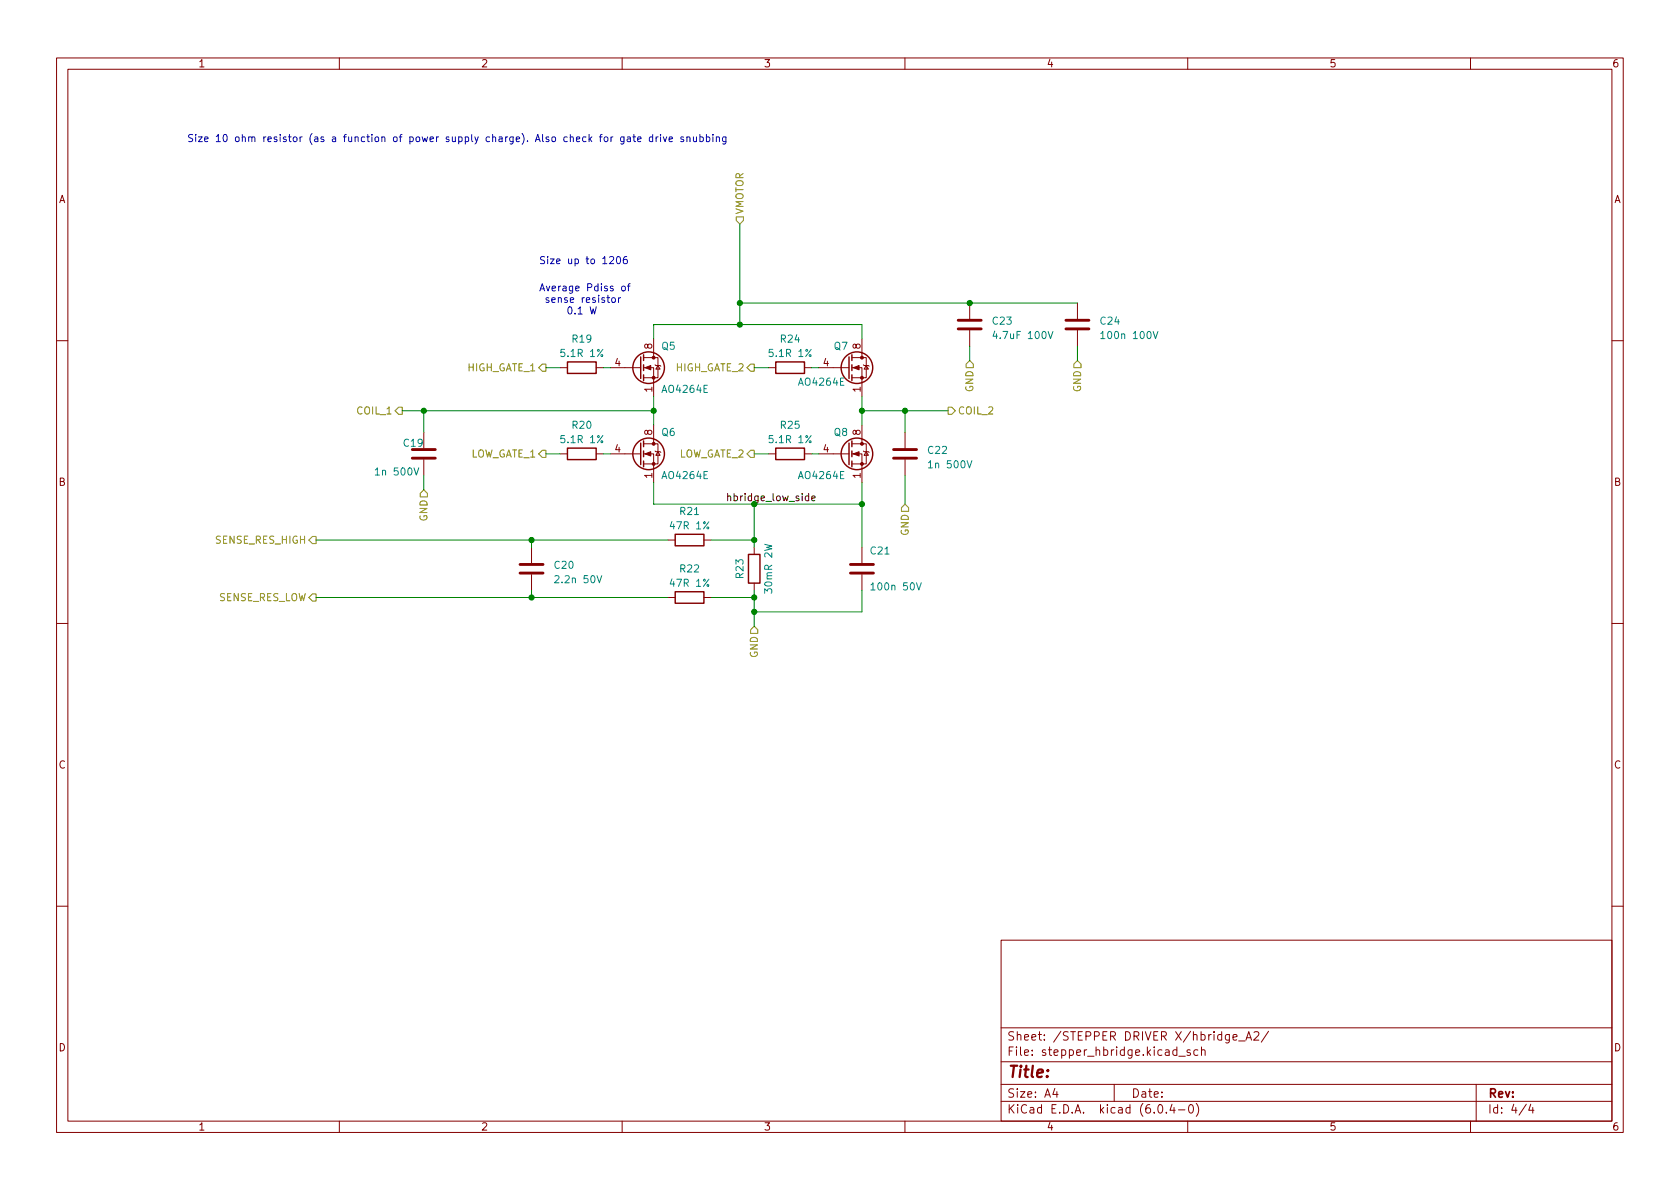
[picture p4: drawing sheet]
<svg xmlns="http://www.w3.org/2000/svg" width="297mm" height="210mm" viewBox="0 0 297 210" stroke-linecap="round" stroke-linejoin="round" font-family="sans-serif">
<g fill="none" stroke="#840000" stroke-width=".18">
<path d="M10 10.2h277v190.1h-277zM12 12.2h273v186.1h-273zM60 10.2v2M110 10.2v2M160 10.2v2M210 10.2v2M260 10.2v2M115.6 59.9v3.3M152.4 59.9v3.3M171.4 53.6v2.8M171.4 58.4v2.8M190.5 53.6v2.8"/>
<path d="M190.5 58.4v2.8M10 60.2h2M74.9 76.4v2.8M99.1 65h1.2M105.4 65h1.3M107.9 65h5.4M113.8 65h1.8v5.1M113.8 63.2h2.5v3.6h-2.5M113.8 78.5h2.5v3.5h-2.5M115.6 75.2v3.3M115.8 64.5l.2 .1h.7l.1 .2M115.8 79.8l.2 .1h.7l.1 .1"/>
<path d="M116.3 64.6l.4 .7h-.7zM116.3 79.9l.4 .6h-.7zM135.9 65h1.3M142.2 65h1.3M144.8 65h5.3M150.6 65h1.8v5.1M150.6 63.2h2.6v3.6h-2.6M150.6 78.5h2.6v3.5h-2.6M152.4 75.2v3.3M152.7 64.5l.1 .1h.7l.2 .2M152.7 79.8l.1 .1h.7l.2 .1M153.2 64.6l.3 .7h-.7z"/>
<path d="M153.2 79.9l.3 .6h-.7zM160 76.4v2.8M285 60.2h2M74.9 81.3v2.8M94 96.8v2.8M99.1 80.3h1.2M105.4 80.3h1.3M107.9 80.3h5.4M113.8 80.3h1.8v5M118.1 95.5h1.3M124.5 95.5h1.2M133.3 96.8v1.2"/>
<path d="M135.9 80.3h1.3M142.2 80.3h1.3M144.8 80.3h5.3M150.6 80.3h1.8v5M152.4 96.8v2.8M160 81.3v2.8M10 110.2h2M94 101.6v2.8M118.1 105.7h1.3M124.5 105.7h1.2M133.3 103.1v1.3M152.4 101.6v2.8"/>
<path d="M285 110.2h2M10 160.2h2M177 166.3h108v32h-108zM285 160.2h2M60 198.3v2M110 198.3v2M160 198.3v2M177 194.8h108M177 191.8h108M177 187.8h108M177 181.8h108M186.5 192.5l-.4 1h1"/>
<path d="M186.9 193v1M197 191.8v3M204.9 195.4l.2-.1a.81 .81 0 0 1 .6 .7 .81 .81 0 0 1-.3 .8h-.2a.81 .81 0 0 1-.6-.6 .81 .81 0 0 1 .3-.8zM206.2 196.7v.1M207.2 195.3l-.3 1h.9M207.6 195.8v1M208.4 196.3h1.1M208.4 186.8h1.2M210 198.3v2M210.4 195.4l.1-.1a.81 .81 0 0 1 .6 .7 .81 .81 0 0 1-.3 .8h-.2a.81 .81 0 0 1-.5-.6 .81 .81 0 0 1 .3-.8zM210.4 185.7l-.3-.1-.2 .2v.3l.5 .1v.4h-.5M211.5 195.1a1.72 1.72 0 0 1 0 2.3"/>
<path d="M211.8 185.7l-.4-.1-.3 .3v.4l.1 .3h.6M212.4 185.8l.2-.2 .4 .1 .1 .9M212.4 185.1v1.5M218 183.4l.7-.1-.1-.3-.4-.1-.2 .2 .1 .8h.5M219 184.1h1.1M220.3 183.9l.5-1.5 .5 1.5M220.4 183.5h.7M221.7 182.6l.6-.2 .2 .2 .1 .3-1 1h1M224.3 182.4l-1.3 1.9M260 198.3v2M261 191.8v6.5M269.9 195.3l-1.3 1.9"/>
<path d="M270.6 195.3l-.3 1h.9M271 195.8v1"/>
</g>
<g fill="none" stroke="#840000" stroke-width=".25">
<path d="M100.3 79.2h5.1v2.1h-5.1zM100.3 64h5.1v2h-5.1zM113.3 63.1v3.8M113.3 78.4v3.8M113.8 62.7v1M113.8 64.5v1M113.8 66.3v1M113.8 78v1M113.8 79.8v1M137.2 64h5v2h-5zM137.2 79.2h5v2.1h-5zM150.1 63.1v3.8"/>
<path d="M150.1 78.4v3.8M150.6 62.7v1M150.6 64.5v1M150.6 66.3v1M150.6 78v1M150.6 79.8v1M113.8 81.5v1M119.4 94.5h5.1v2h-5.1zM132.3 98h2.1v5.1h-2.1zM150.6 81.5v1M119.4 104.6h5.1v2.1h-5.1z"/>
<circle cx="114.7" cy="65" r="2.79"/>
<circle cx="151.5" cy="65" r="2.79"/>
<circle cx="114.7" cy="80.3" r="2.79"/>
<circle cx="151.5" cy="80.3" r="2.79"/>
</g>
<g fill="#840000" stroke="#840000" stroke-width=".18">
<path d="M150.9 65l1-.4v.8z"/>
<path d="M150.9 80.3l1-.4v.7z"/>
<path d="M114 65l1.1-.4v.8z"/>
<path d="M114 80.3l1.1-.4v.7z"/>
<circle cx="152.4" cy="66.8" r=".25"/>
<circle cx="152.4" cy="63.2" r=".25"/>
<circle cx="152.4" cy="82" r=".25"/>
<circle cx="152.4" cy="78.5" r=".25"/>
<circle cx="115.6" cy="66.8" r=".25"/>
<circle cx="115.6" cy="63.2" r=".25"/>
<circle cx="115.6" cy="82" r=".25"/>
<circle cx="115.6" cy="78.5" r=".25"/>
</g>
<path d="M169.4 58.2h4.1M169.4 56.6h4.1M188.5 58.2h4M188.5 56.6h4M72.9 79.5h4.1M158 79.5h4.1M72.9 81h4.1M91.9 99.8h4.1M150.4 99.8h4M158 81h4.1M91.9 101.3h4.1M150.4 101.3h4" fill="none" stroke="#840000" stroke-width=".51"/>
<path d="M175.9 58.5l-.3 1h.8M185.3 58.6l.4 1.3 .5-1.3M194.6 59l.4-.4v1.3M194.6 59.9h.8M203.9 58.6l.4 1.3 .4-1.3M73.2 82.7l.4 1.3 .4-1.3M171 81.5l.4 1.2 .4-1.2M105.5 101.8l.5 1.3 .4-1.3M154 103.4l.4-.3v1.2M154 104.3h.7M162 103.1l.5 1.2 .4-1.2" fill="none" stroke="#008484" stroke-width=".18"/>
<g fill="none" stroke="#848400" stroke-width=".18">
<path d="M130.2 38.3h1.2v.7l-.6 .6-.6-.6zM70.5 72h.6v1.3h-.6l-.7-.7zM95.9 79.6h.6v1.3h-.6l-.7-.6zM95.9 64.4h.6v1.3h-.6l-.7-.7zM132.7 79.6h.6v1.3h-.6l-.6-.6zM132.7 64.4h.6v1.3h-.6l-.6-.7zM167.6 72h.7l.6 .6-.6 .7h-.7zM171.4 63.7l.7 .7v.6h-1.3v-.6zM190.5 63.7l.6 .7v.6h-1.2v-.6zM54.6 95.5l.6-.6h.7v1.2h-.7zM74.3 87.2l.6-.6 .7 .6v.7h-1.3zM160 89.1l.7 .7v.6h-1.3v-.6z"/>
<path d="M55.2 105h.7v1.3h-.7l-.6-.6zM133.3 110.7l.7 .7v.6h-1.3v-.6z"/>
</g>
<path d="M143 87.8l-.4-.1-.2 .2 .1 .6h.5M143 87.3v1.2M143.5 88.1l.6-.1v-.2l-.4-.1-.2 .2 .1 .6h.5" fill="none" stroke="#000" stroke-width=".18"/>
<g fill="none" stroke="#0000c2" stroke-width=".18">
<path d="M108.4 24.2l-.4 .2M110.3 24.2v1l-.2 .3-.3-.1M110.3 24.3l-.3-.1-.3 .2 .1 .6h.5M110.9 24.3h.5l.1 .7M111.5 24.5l-.4 .1-.2 .1 .2 .3h.4M111.9 24.2h.5M112.1 23.8v1.1l.3 .1M112.7 24.6l.6-.1v-.2l-.4-.1-.2 .2 .1 .6h.5M115.4 24.3l-.4-.1-.2 .2 .1 .6h.5M115.4 23.8v1.2M116 24.2v.8M116.4 24.2l-.4 .2"/>
<path d="M116.8 23.8v.1M116.8 24.2v.8M117.3 24.2l.3 .8 .3-.8M118.3 24.6l.6-.1v-.2l-.4-.1-.2 .2 .1 .6h.5M120.8 24.3l-.3-.1-.1 .2v.2l.4 .1v.3h-.4M121.5 24.3l.1-.1 .3 .1 .1 .7M121.5 24.2v.8M122.6 24.2l.1 .8h.3l.1-.1M123.1 24.2v.8M123.8 24.3l.3-.1 .3 .2-.2 .6h-.4M123.8 23.8v1.2M124.9 24.3l.4-.1 .2 .2-.1 .6h-.5"/>
<path d="M124.9 23.8v1.2M126 23.8v.1M126 24.2v.8M126.7 24.3l.1-.1 .3 .1 .1 .7M126.7 24.2v.8M128.3 24.2v1l-.2 .3-.3-.1M128.3 24.3l-.3-.1-.3 .2 .2 .6h.4M102.2 55.5h.7M104.3 54.3l.3 1.2 .3-.9 .2 .9 .3-1.2M107.3 52.6h.5M107.5 52.2v1.1l.3 .2M107.8 45.5l.5-.1 .2 .3-.8 .9h.8"/>
<path d="M108.3 52.7l.3-.1 .2 .3v.3l-.2 .3-.3-.1-.2-.2zM109.1 45.5l.2-.1a.68 .68 0 0 1 .4 .6 .68 .68 0 0 1-.4 .6l-.2-.1-.1-.3zM109.4 52.6v.9M109.7 52.6l-.3 .3M110 50.7l.3-.1 .3 .2v.4l-.3 .2h-.3l-.1-.2zM110.8 45.4h-.4a.85 .85 0 0 0 0 1.2l.5-.1v-.4l-.2-.2h-.3l-.2 .2M110.9 50.6h.5M111.4 50.2l-.3 .2v1"/>
</g>
<g fill="none" stroke="#008400" stroke-width=".18">
<path d="M130.8 39.6v17.8M115.6 59.9v-2.5h36.8v2.5M130.8 53.6h59.7M71.1 72.6h44.5M74.9 72.6v3.8M96.5 65h2.6M106.7 65h1.2M115.6 70.1v5.1M133.3 65h2.6M143.5 65h1.3M152.4 70.1v5.1M152.4 72.6h15.2"/>
<path d="M160 72.6v3.8M171.4 61.2v2.5M190.5 61.2v2.5M55.9 95.5h62.2M74.9 84.1v2.5M94 95.5v1.3M96.5 80.3h2.6M106.7 80.3h1.2M115.6 85.3v3.8h36.8M125.7 95.5h7.6M133.3 80.3h2.6M133.3 89.1v7.7"/>
<path d="M143.5 80.3h1.3M152.4 85.3v11.5M160 84.1v5M55.9 105.7h62.2M94 104.4v1.3M125.7 105.7h7.6M133.3 104.4v6.3M152.4 104.4v3.8h-19.1"/>
</g>
<g fill="#008400" stroke="#008400" stroke-width=".18">
<circle cx="94" cy="95.5" r=".46"/>
<circle cx="94" cy="105.7" r=".46"/>
<circle cx="133.3" cy="95.5" r=".46"/>
<circle cx="74.9" cy="72.6" r=".46"/>
<circle cx="115.6" cy="72.6" r=".46"/>
<circle cx="130.8" cy="57.4" r=".46"/>
<circle cx="130.8" cy="53.6" r=".46"/>
<circle cx="152.4" cy="72.6" r=".46"/>
<circle cx="133.3" cy="105.7" r=".46"/>
<circle cx="133.3" cy="108.2" r=".46"/>
<circle cx="152.4" cy="89.1" r=".46"/>
<circle cx="171.4" cy="53.6" r=".46"/>
<circle cx="160" cy="72.6" r=".46"/>
</g>
<text font-size="2.8" fill="#840000" x="178" y="190.6">Title:</text>
<g font-size="2.1" fill="#840000">
<text x="178" y="184">Sheet: /STEPPER DRIVER X/hbridge_A2/</text>
<text x="178" y="186.7">File: stepper_hbridge.kicad_sch</text>
<text x="178" y="196.9">KiCad E.D.A. kicad (6.0.4-0)</text>
<text x="178" y="194.1">Size: A4</text>
<text x="200" y="194.1">Date:</text>
<text x="263" y="194.1">Rev:</text>
<text x="263" y="196.9">Id: 4/4</text>
</g>
<g font-size="1.8" fill="#840000">
<text x="35" y="11.9">1</text>
<text x="85" y="11.9">2</text>
<text x="135" y="11.9">3</text>
<text x="185" y="11.9">4</text>
<text x="235" y="11.9">5</text>
<text x="285" y="11.9">6</text>
<text x="10.3" y="35.9">A</text>
<text x="285.3" y="35.9">A</text>
<text x="108.7" y="64.8">4</text>
<text x="115.3" y="61.7" transform="rotate(-90 115.3 61.7)">8</text>
<text x="145.6" y="64.8">4</text>
<text x="152.1" y="61.7" transform="rotate(-90 152.1 61.7)">8</text>
<text x="115.3" y="69.3" transform="rotate(-90 115.3 69.3)">1</text>
<text x="152.1" y="69.3" transform="rotate(-90 152.1 69.3)">1</text>
<text x="115.3" y="76.9" transform="rotate(-90 115.3 76.9)">8</text>
<text x="152.1" y="76.9" transform="rotate(-90 152.1 76.9)">8</text>
<text x="108.7" y="80">4</text>
<text x="145.6" y="80">4</text>
<text x="10.3" y="85.9">B</text>
<text x="115.3" y="84.6" transform="rotate(-90 115.3 84.6)">1</text>
<text x="152.1" y="84.6" transform="rotate(-90 152.1 84.6)">1</text>
<text x="285.3" y="85.9">B</text>
<text x="10.3" y="135.9">C</text>
<text x="285.3" y="135.9">C</text>
<text x="10.3" y="185.9">D</text>
<text x="285.3" y="185.9">D</text>
<text x="35" y="199.9">1</text>
<text x="85" y="199.9">2</text>
<text x="135" y="199.9">3</text>
<text x="185" y="199.9">4</text>
<text x="235" y="199.9">5</text>
<text x="285" y="199.9">6</text>
</g>
<g font-size="1.8" fill="#0000c2">
<text x="33" y="25.1">Size 10 ohm resistor (as a function of power supply charge). Also check for gate drive snubbing</text>
<text x="95.2" y="46.7">Size up to 1206</text>
<text x="95.2" y="51.5">Average Pdiss of</text>
<text x="95.7" y="53.5">sense resistor</text>
<text x="97.7" y="55.6">0.1 W</text>
</g>
<g font-size="1.8" fill="#848400">
<text x="131.4" y="38" transform="rotate(-90 131.4 38)">VMOTOR</text>
<text x="82.6" y="65.7">HIGH_GATE_1</text>
<text x="119.4" y="65.7">HIGH_GATE_2</text>
<text x="172.1" y="69.3" transform="rotate(-90 172.1 69.3)">GND</text>
<text x="191.1" y="69.3" transform="rotate(-90 191.1 69.3)">GND</text>
<text x="63.3" y="73.3">COIL_1</text>
<text x="169.3" y="73.3">COIL_2</text>
<text x="82.9" y="80.9">LOW_GATE_1</text>
<text x="119.7" y="80.9">LOW_GATE_2</text>
<text x="75.6" y="92.2" transform="rotate(-90 75.6 92.2)">GND</text>
<text x="160.7" y="94.7" transform="rotate(-90 160.7 94.7)">GND</text>
<text x="38.2" y="96.1">SENSE_RES_HIGH</text>
<text x="38.5" y="106.3">SENSE_RES_LOW</text>
<text x="134" y="116.3" transform="rotate(-90 134 116.3)">GND</text>
</g>
<g font-size="1.8" fill="#008484">
<text x="175.6" y="57.4">C23</text>
<text x="176.2" y="59.9">4.7uF 100V</text>
<text x="194.6" y="57.4">C24</text>
<text x="195.3" y="59.9">100n 100V</text>
<text x="99.5" y="63.1">5.1R 1%</text>
<text x="101.2" y="60.6">R19</text>
<text x="117" y="61.8">Q5</text>
<text x="136.3" y="63.1">5.1R 1%</text>
<text x="138.1" y="60.6">R24</text>
<text x="147.5" y="61.8">Q7</text>
<text x="117.2" y="69.5">AO4264E</text>
<text x="141.4" y="68.2">AO4264E</text>
<text x="101.2" y="75.8">R20</text>
<text x="117" y="77.1">Q6</text>
<text x="138.1" y="75.8">R25</text>
<text x="147.5" y="77.1">Q8</text>
<text x="71.4" y="79">C19</text>
<text x="99.5" y="78.4">5.1R 1%</text>
<text x="136.3" y="78.4">5.1R 1%</text>
<text x="164.1" y="80.3">C22</text>
<text x="164.6" y="82.8">1n 500V</text>
<text x="66.8" y="84.1">1n 500V</text>
<text x="117.2" y="84.7">AO4264E</text>
<text x="141.4" y="84.7">AO4264E</text>
<text x="118.8" y="93.6">47R 1%</text>
<text x="120.3" y="91.1">R21</text>
<text x="98.1" y="100.6">C20</text>
<text x="120.3" y="101.2">R22</text>
<text x="154" y="98">C21</text>
<text x="98.6" y="103.1">2.2n 50V</text>
<text x="118.8" y="103.8">47R 1%</text>
<text x="131.4" y="102.2" transform="rotate(-90 131.4 102.2)">R23</text>
<text x="136.5" y="104.6" transform="rotate(-90 136.5 104.6)">30mR 2W</text>
<text x="154.5" y="104.4">100n 50V</text>
</g>
<text font-size="1.8" fill="#008400" x="128.3" y="88.6">hbridge_low_side</text>
</svg>
